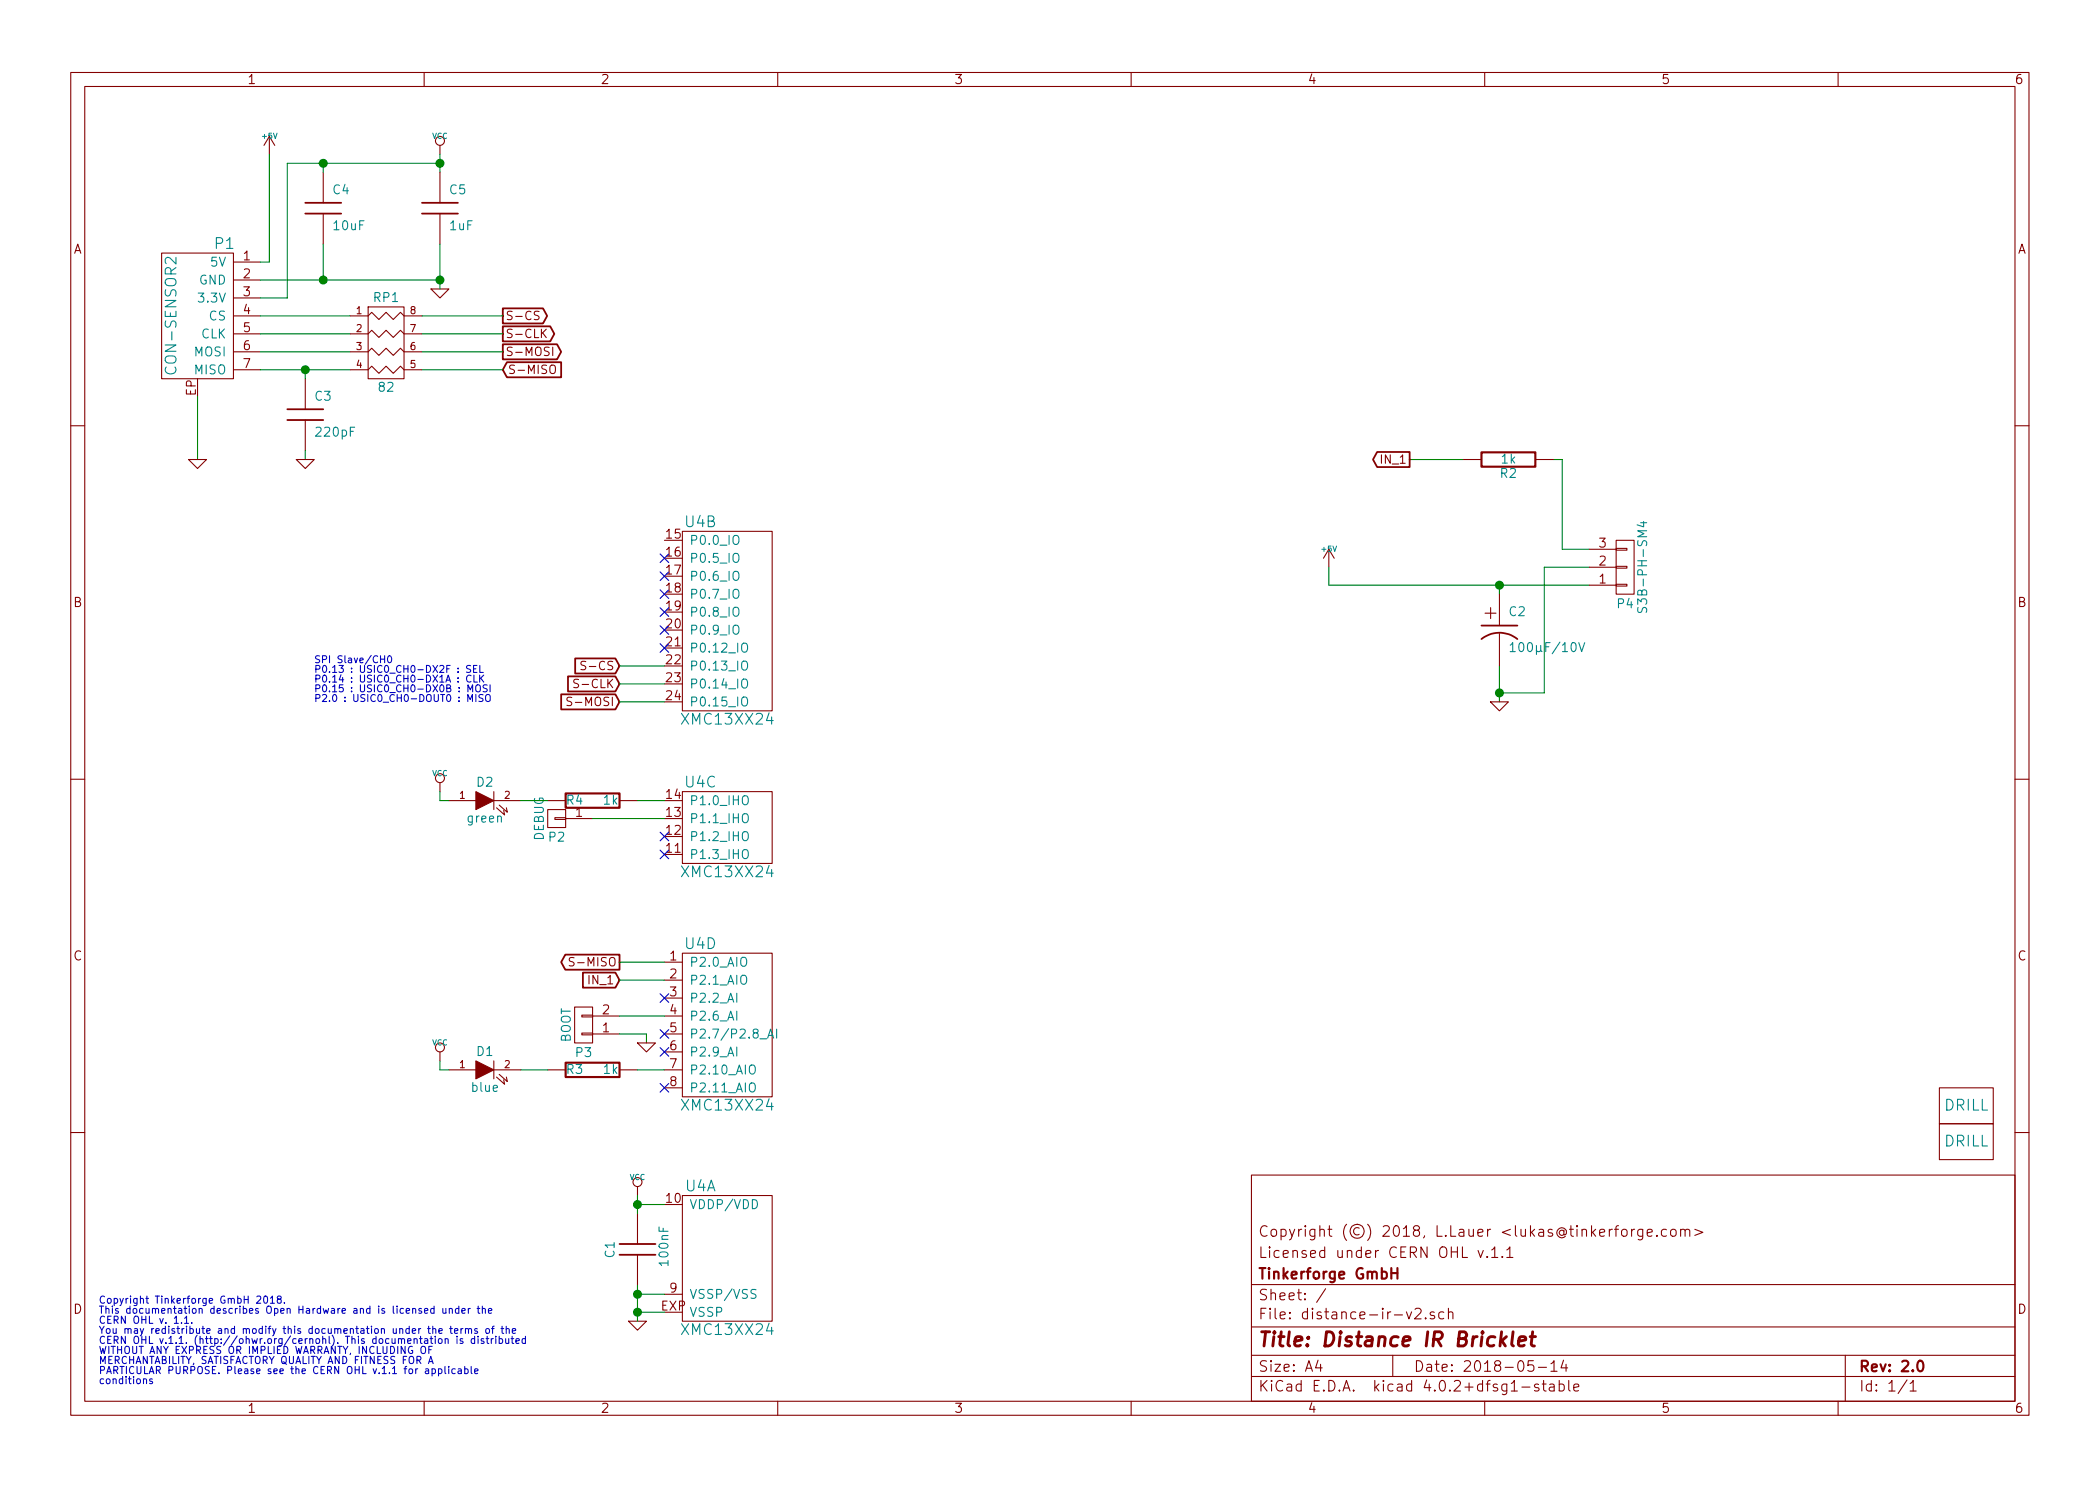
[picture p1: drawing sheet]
EESchema Schematic File Version 2
LIBS:tinkerforge
LIBS:power
LIBS:device
LIBS:transistors
LIBS:conn
LIBS:linear
LIBS:regul
LIBS:74xx
LIBS:cmos4000
LIBS:adc-dac
LIBS:memory
LIBS:xilinx
LIBS:microcontrollers
LIBS:dsp
LIBS:microchip
LIBS:analog_switches
LIBS:motorola
LIBS:texas
LIBS:intel
LIBS:audio
LIBS:interface
LIBS:digital-audio
LIBS:philips
LIBS:display
LIBS:cypress
LIBS:siliconi
LIBS:opto
LIBS:atmel
LIBS:contrib
LIBS:valves
LIBS:distance-ir-v2-cache
EELAYER 25 0
EELAYER END
$Descr A4 11693 8268
encoding utf-8
Sheet 1 1
Title "Distance IR Bricklet"
Date "2018-05-14"
Rev "2.0"
Comp "Tinkerforge GmbH"
Comment1 "Licensed under CERN OHL v.1.1"
Comment2 "Copyright (©) 2018, L.Lauer <lukas@tinkerforge.com>"
Comment3 ""
Comment4 ""
$EndDescr
Text Notes 550  7700 0    40   ~ 0
Copyright Tinkerforge GmbH 2018.\nThis documentation describes Open Hardware and is licensed under the\nCERN OHL v. 1.1.\nYou may redistribute and modify this documentation under the terms of the\nCERN OHL v.1.1. (http://ohwr.org/cernohl). This documentation is distributed\nWITHOUT ANY EXPRESS OR IMPLIED WARRANTY, INCLUDING OF\nMERCHANTABILITY, SATISFACTORY QUALITY AND FITNESS FOR A\nPARTICULAR PURPOSE. Please see the CERN OHL v.1.1 for applicable\nconditions\n
Connection ~ 8350 3250
Wire Wire Line
	7400 3250 8850 3250
Connection ~ 8350 3850
Wire Wire Line
	8350 3700 8350 3900
Wire Wire Line
	8600 3150 8850 3150
Wire Wire Line
	8350 3850 8600 3850
Wire Wire Line
	8600 3850 8600 3150
Wire Wire Line
	8350 3250 8350 3300
Wire Wire Line
	8700 3050 8700 2550
Wire Wire Line
	8700 2550 8650 2550
Wire Wire Line
	7850 2550 8150 2550
$Comp
L C C1
U 1 1
P 3550 6950
F 0 "C1" V 3400 6900 50  0000 L CNN
F 1 "100nF" V 3700 6850 50  0000 L CNN
F 2 "kicad-libraries:C0603E" H 3550 6950 60  0001 C CNN
F 3 "" H 3550 6950 60  0001 C CNN
	1    3550 6950
	1    0    0    -1  
$EndComp
$Comp
L R R2
U 1 1
P 8400 2550
F 0 "R2" V 8480 2550 50  0000 C CNN
F 1 "1k" V 8400 2550 50  0000 C CNN
F 2 "kicad-libraries:R0603F" H 8400 2550 60  0001 C CNN
F 3 "" H 8400 2550 60  0001 C CNN
	1    8400 2550
	0    1    1    0   
$EndComp
$Comp
L CP1 C2
U 1 1
P 8350 3500
F 0 "C2" H 8400 3600 50  0000 L CNN
F 1 "100µF/10V" H 8400 3400 50  0000 L CNN
F 2 "kicad-libraries:3528-21" H 8350 3500 60  0001 C CNN
F 3 "" H 8350 3500 60  0001 C CNN
	1    8350 3500
	1    0    0    -1  
$EndComp
Text GLabel 7850 2550 0    47   Output ~ 0
IN_1
$Comp
L GND #PWR01
U 1 1
P 8350 3900
F 0 "#PWR01" H 8350 3900 30  0001 C CNN
F 1 "GND" H 8350 3830 30  0001 C CNN
F 2 "" H 8350 3900 60  0001 C CNN
F 3 "" H 8350 3900 60  0001 C CNN
	1    8350 3900
	1    0    0    -1  
$EndComp
$Comp
L DRILL U3
U 1 1
P 10950 6350
F 0 "U3" H 11000 6400 60  0001 C CNN
F 1 "DRILL" H 10950 6350 60  0000 C CNN
F 2 "kicad-libraries:DRILL_NP" H 10950 6350 60  0001 C CNN
F 3 "" H 10950 6350 60  0001 C CNN
	1    10950 6350
	1    0    0    -1  
$EndComp
$Comp
L DRILL U2
U 1 1
P 10950 6150
F 0 "U2" H 11000 6200 60  0001 C CNN
F 1 "DRILL" H 10950 6150 60  0000 C CNN
F 2 "kicad-libraries:DRILL_NP" H 10950 6150 60  0001 C CNN
F 3 "" H 10950 6150 60  0001 C CNN
	1    10950 6150
	1    0    0    -1  
$EndComp
Text GLabel 3450 5450 0    47   Input ~ 0
IN_1
$Comp
L VCC #PWR02
U 1 1
P 3550 6650
F 0 "#PWR02" H 3550 6750 30  0001 C CNN
F 1 "VCC" H 3550 6750 30  0000 C CNN
F 2 "" H 3550 6650 60  0001 C CNN
F 3 "" H 3550 6650 60  0001 C CNN
	1    3550 6650
	1    0    0    -1  
$EndComp
$Comp
L GND #PWR03
U 1 1
P 3550 7350
F 0 "#PWR03" H 3550 7350 30  0001 C CNN
F 1 "GND" H 3550 7280 30  0001 C CNN
F 2 "" H 3550 7350 60  0001 C CNN
F 3 "" H 3550 7350 60  0001 C CNN
	1    3550 7350
	1    0    0    -1  
$EndComp
$Comp
L VCC #PWR04
U 1 1
P 2450 850
F 0 "#PWR04" H 2450 950 30  0001 C CNN
F 1 "VCC" H 2450 950 30  0000 C CNN
F 2 "" H 2450 850 60  0001 C CNN
F 3 "" H 2450 850 60  0001 C CNN
	1    2450 850 
	1    0    0    -1  
$EndComp
$Comp
L GND #PWR05
U 1 1
P 2450 1600
F 0 "#PWR05" H 2450 1600 30  0001 C CNN
F 1 "GND" H 2450 1530 30  0001 C CNN
F 2 "" H 2450 1600 60  0001 C CNN
F 3 "" H 2450 1600 60  0001 C CNN
	1    2450 1600
	1    0    0    -1  
$EndComp
$Comp
L +5V #PWR06
U 1 1
P 7400 3150
F 0 "#PWR06" H 7400 3000 50  0001 C CNN
F 1 "+5V" H 7400 3250 30  0000 C CNN
F 2 "" H 7400 3150 50  0000 C CNN
F 3 "" H 7400 3150 50  0000 C CNN
	1    7400 3150
	1    0    0    -1  
$EndComp
Wire Wire Line
	7400 3250 7400 3150
$Comp
L CON-SENSOR2 P1
U 1 1
P 1100 1750
F 0 "P1" H 950 2150 60  0000 C CNN
F 1 "CON-SENSOR2" V 1250 1750 60  0000 C CNN
F 2 "kicad-libraries:CON-SENSOR2" H 1200 1600 60  0001 C CNN
F 3 "" H 1200 1600 60  0000 C CNN
	1    1100 1750
	-1   0    0    -1  
$EndComp
$Comp
L +5V #PWR07
U 1 1
P 1500 850
F 0 "#PWR07" H 1500 700 50  0001 C CNN
F 1 "+5V" H 1500 950 30  0000 C CNN
F 2 "" H 1500 850 50  0000 C CNN
F 3 "" H 1500 850 50  0000 C CNN
	1    1500 850 
	1    0    0    -1  
$EndComp
$Comp
L C C4
U 1 1
P 1800 1150
F 0 "C4" H 1850 1250 50  0000 L CNN
F 1 "10uF" H 1850 1050 50  0000 L CNN
F 2 "kicad-libraries:C0805" H 1800 1150 60  0001 C CNN
F 3 "" H 1800 1150 60  0000 C CNN
	1    1800 1150
	1    0    0    -1  
$EndComp
$Comp
L C C5
U 1 1
P 2450 1150
F 0 "C5" H 2500 1250 50  0000 L CNN
F 1 "1uF" H 2500 1050 50  0000 L CNN
F 2 "kicad-libraries:C0603F" H 2450 1150 60  0001 C CNN
F 3 "" H 2450 1150 60  0000 C CNN
	1    2450 1150
	1    0    0    -1  
$EndComp
Wire Wire Line
	1450 1650 1600 1650
Wire Wire Line
	1600 1650 1600 900 
Wire Wire Line
	1600 900  2450 900 
Wire Wire Line
	2450 850  2450 950 
Connection ~ 2450 900 
Wire Wire Line
	1800 950  1800 900 
Connection ~ 1800 900 
Wire Wire Line
	1450 1550 2450 1550
Wire Wire Line
	2450 1350 2450 1600
Connection ~ 2450 1550
Wire Wire Line
	1800 1350 1800 1550
Connection ~ 1800 1550
Wire Wire Line
	1450 1450 1500 1450
Wire Wire Line
	1500 1450 1500 850 
$Comp
L R_PACK4 RP1
U 1 1
P 2150 2100
F 0 "RP1" H 2150 2550 50  0000 C CNN
F 1 "82" H 2150 2050 50  0000 C CNN
F 2 "kicad-libraries:4X0402" H 2150 2100 50  0001 C CNN
F 3 "" H 2150 2100 50  0000 C CNN
	1    2150 2100
	1    0    0    -1  
$EndComp
$Comp
L C C3
U 1 1
P 1700 2300
F 0 "C3" H 1750 2400 50  0000 L CNN
F 1 "220pF" H 1750 2200 50  0000 L CNN
F 2 "kicad-libraries:C0402E" H 1700 2300 60  0001 C CNN
F 3 "" H 1700 2300 60  0000 C CNN
	1    1700 2300
	1    0    0    -1  
$EndComp
Text GLabel 2800 1750 2    47   Output ~ 0
S-CS
Text GLabel 2800 1850 2    47   Output ~ 0
S-CLK
Text GLabel 2800 1950 2    47   Output ~ 0
S-MOSI
Text GLabel 2800 2050 2    47   Input ~ 0
S-MISO
Wire Wire Line
	1450 1750 1950 1750
Wire Wire Line
	1950 1850 1450 1850
Wire Wire Line
	1450 1950 1950 1950
Wire Wire Line
	1950 2050 1450 2050
Wire Wire Line
	1700 2100 1700 2050
Connection ~ 1700 2050
Wire Wire Line
	1700 2500 1700 2550
Wire Wire Line
	1100 2200 1100 2550
$Comp
L GND #PWR08
U 1 1
P 1700 2550
F 0 "#PWR08" H 1700 2550 30  0001 C CNN
F 1 "GND" H 1700 2480 30  0001 C CNN
F 2 "" H 1700 2550 60  0001 C CNN
F 3 "" H 1700 2550 60  0001 C CNN
	1    1700 2550
	1    0    0    -1  
$EndComp
$Comp
L GND #PWR09
U 1 1
P 1100 2550
F 0 "#PWR09" H 1100 2550 30  0001 C CNN
F 1 "GND" H 1100 2480 30  0001 C CNN
F 2 "" H 1100 2550 60  0001 C CNN
F 3 "" H 1100 2550 60  0001 C CNN
	1    1100 2550
	1    0    0    -1  
$EndComp
Wire Wire Line
	2350 1750 2800 1750
Wire Wire Line
	2800 1850 2350 1850
Wire Wire Line
	2350 1950 2800 1950
Wire Wire Line
	2350 2050 2800 2050
$Comp
L XMC1XXX24 U4
U 1 1
P 4050 7000
F 0 "U4" H 3900 7400 60  0000 C CNN
F 1 "XMC13XX24" H 4050 6600 60  0000 C CNN
F 2 "kicad-libraries:QFN24-4x4mm-0.5mm" H 4200 7750 60  0001 C CNN
F 3 "" H 4200 7750 60  0000 C CNN
	1    4050 7000
	1    0    0    -1  
$EndComp
$Comp
L XMC1XXX24 U4
U 3 1
P 4050 4600
F 0 "U4" H 3900 4850 60  0000 C CNN
F 1 "XMC13XX24" H 4050 4350 60  0000 C CNN
F 2 "kicad-libraries:QFN24-4x4mm-0.5mm" H 4200 5350 60  0001 C CNN
F 3 "" H 4200 5350 60  0000 C CNN
	3    4050 4600
	1    0    0    -1  
$EndComp
$Comp
L XMC1XXX24 U4
U 4 1
P 4050 5700
F 0 "U4" H 3900 6150 60  0000 C CNN
F 1 "XMC13XX24" H 4050 5250 60  0000 C CNN
F 2 "kicad-libraries:QFN24-4x4mm-0.5mm" H 4200 6450 60  0001 C CNN
F 3 "" H 4200 6450 60  0000 C CNN
	4    4050 5700
	1    0    0    -1  
$EndComp
$Comp
L XMC1XXX24 U4
U 2 1
P 4050 3450
F 0 "U4" H 3900 4000 60  0000 C CNN
F 1 "XMC13XX24" H 4050 2900 60  0000 C CNN
F 2 "kicad-libraries:QFN24-4x4mm-0.5mm" H 4200 4200 60  0001 C CNN
F 3 "" H 4200 4200 60  0000 C CNN
	2    4050 3450
	1    0    0    -1  
$EndComp
Wire Wire Line
	3550 7350 3550 7150
Wire Wire Line
	3550 6650 3550 6750
Wire Wire Line
	3700 6700 3550 6700
Connection ~ 3550 6700
Wire Wire Line
	3700 7200 3550 7200
Connection ~ 3550 7200
Wire Wire Line
	3700 7300 3550 7300
Connection ~ 3550 7300
$Comp
L CONN_01X01 P2
U 1 1
P 3100 4550
F 0 "P2" H 3100 4650 50  0000 C CNN
F 1 "DEBUG" V 3200 4550 50  0000 C CNN
F 2 "kicad-libraries:DEBUG_PAD" H 3100 4550 50  0001 C CNN
F 3 "" H 3100 4550 50  0000 C CNN
	1    3100 4550
	-1   0    0    1   
$EndComp
Text GLabel 3450 3700 0    47   Input ~ 0
S-CS
Text GLabel 3450 3800 0    47   Input ~ 0
S-CLK
Text GLabel 3450 3900 0    47   Input ~ 0
S-MOSI
Text GLabel 3450 5350 0    47   Output ~ 0
S-MISO
NoConn ~ 3700 4750
NoConn ~ 3700 4650
NoConn ~ 3700 3100
NoConn ~ 3700 3500
NoConn ~ 3700 3600
Wire Wire Line
	3300 4550 3700 4550
Wire Wire Line
	3450 3700 3700 3700
Wire Wire Line
	3700 3800 3450 3800
Wire Wire Line
	3450 3900 3700 3900
Text Notes 1750 3900 0    39   ~ 0
SPI Slave/CH0\nP0.13 : USIC0_CH0-DX2F : SEL\nP0.14 : USIC0_CH0-DX1A : CLK\nP0.15 : USIC0_CH0-DX0B : MOSI\nP2.0 : USIC0_CH0-DOUT0 : MISO
$Comp
L CONN_01X02 P3
U 1 1
P 3250 5700
F 0 "P3" H 3250 5850 50  0000 C CNN
F 1 "BOOT" V 3350 5700 50  0000 C CNN
F 2 "kicad-libraries:SolderJumper" H 3250 5700 50  0001 C CNN
F 3 "" H 3250 5700 50  0000 C CNN
	1    3250 5700
	-1   0    0    1   
$EndComp
$Comp
L R R3
U 1 1
P 3300 5950
F 0 "R3" V 3300 5850 50  0000 C CNN
F 1 "1k" V 3300 6050 50  0000 C CNN
F 2 "kicad-libraries:R0603F" H 3300 5950 60  0001 C CNN
F 3 "" H 3300 5950 60  0000 C CNN
	1    3300 5950
	0    1    1    0   
$EndComp
$Comp
L LED D1
U 1 1
P 2700 5950
F 0 "D1" H 2700 6050 50  0000 C CNN
F 1 "blue" H 2700 5850 50  0000 C CNN
F 2 "kicad-libraries:D0603E" H 2700 5950 50  0001 C CNN
F 3 "" H 2700 5950 50  0000 C CNN
	1    2700 5950
	1    0    0    -1  
$EndComp
$Comp
L VCC #PWR010
U 1 1
P 2450 5900
F 0 "#PWR010" H 2450 6000 30  0001 C CNN
F 1 "VCC" H 2450 6000 30  0000 C CNN
F 2 "" H 2450 5900 60  0001 C CNN
F 3 "" H 2450 5900 60  0001 C CNN
	1    2450 5900
	1    0    0    -1  
$EndComp
Wire Wire Line
	3700 5950 3550 5950
Wire Wire Line
	2900 5950 3050 5950
Wire Wire Line
	2500 5950 2450 5950
Wire Wire Line
	2450 5950 2450 5900
Wire Wire Line
	3450 5650 3700 5650
Wire Wire Line
	3450 5750 3600 5750
Wire Wire Line
	3600 5750 3600 5800
$Comp
L GND #PWR011
U 1 1
P 3600 5800
F 0 "#PWR011" H 3600 5800 30  0001 C CNN
F 1 "GND" H 3600 5730 30  0001 C CNN
F 2 "" H 3600 5800 60  0001 C CNN
F 3 "" H 3600 5800 60  0001 C CNN
	1    3600 5800
	1    0    0    -1  
$EndComp
Wire Wire Line
	3700 5350 3450 5350
NoConn ~ 3700 5550
NoConn ~ 3700 5750
NoConn ~ 3700 5850
NoConn ~ 3700 6050
NoConn ~ 3700 3200
NoConn ~ 3700 3400
NoConn ~ 3700 3300
Wire Wire Line
	3700 5450 3450 5450
$Comp
L CONN_01X03 P4
U 1 1
P 9050 3150
F 0 "P4" H 9050 3350 50  0000 C CNN
F 1 "S3B-PH-SM4" V 9150 3150 50  0000 C CNN
F 2 "kicad-libraries:S3B-PH-SM4" H 9050 3150 50  0001 C CNN
F 3 "" H 9050 3150 50  0000 C CNN
	1    9050 3150
	1    0    0    1   
$EndComp
Wire Wire Line
	8850 3050 8700 3050
$Comp
L R R4
U 1 1
P 3300 4450
F 0 "R4" V 3300 4350 50  0000 C CNN
F 1 "1k" V 3300 4550 50  0000 C CNN
F 2 "kicad-libraries:R0603F" H 3300 4450 60  0001 C CNN
F 3 "" H 3300 4450 60  0000 C CNN
	1    3300 4450
	0    1    1    0   
$EndComp
$Comp
L LED D2
U 1 1
P 2700 4450
F 0 "D2" H 2700 4550 50  0000 C CNN
F 1 "green" H 2700 4350 50  0000 C CNN
F 2 "kicad-libraries:D0603E" H 2700 4450 50  0001 C CNN
F 3 "" H 2700 4450 50  0000 C CNN
	1    2700 4450
	1    0    0    -1  
$EndComp
$Comp
L VCC #PWR012
U 1 1
P 2450 4400
F 0 "#PWR012" H 2450 4500 30  0001 C CNN
F 1 "VCC" H 2450 4500 30  0000 C CNN
F 2 "" H 2450 4400 60  0001 C CNN
F 3 "" H 2450 4400 60  0001 C CNN
	1    2450 4400
	1    0    0    -1  
$EndComp
Wire Wire Line
	2450 4400 2450 4450
Wire Wire Line
	2450 4450 2500 4450
Wire Wire Line
	2900 4450 3050 4450
Wire Wire Line
	3550 4450 3700 4450
$EndSCHEMATC
